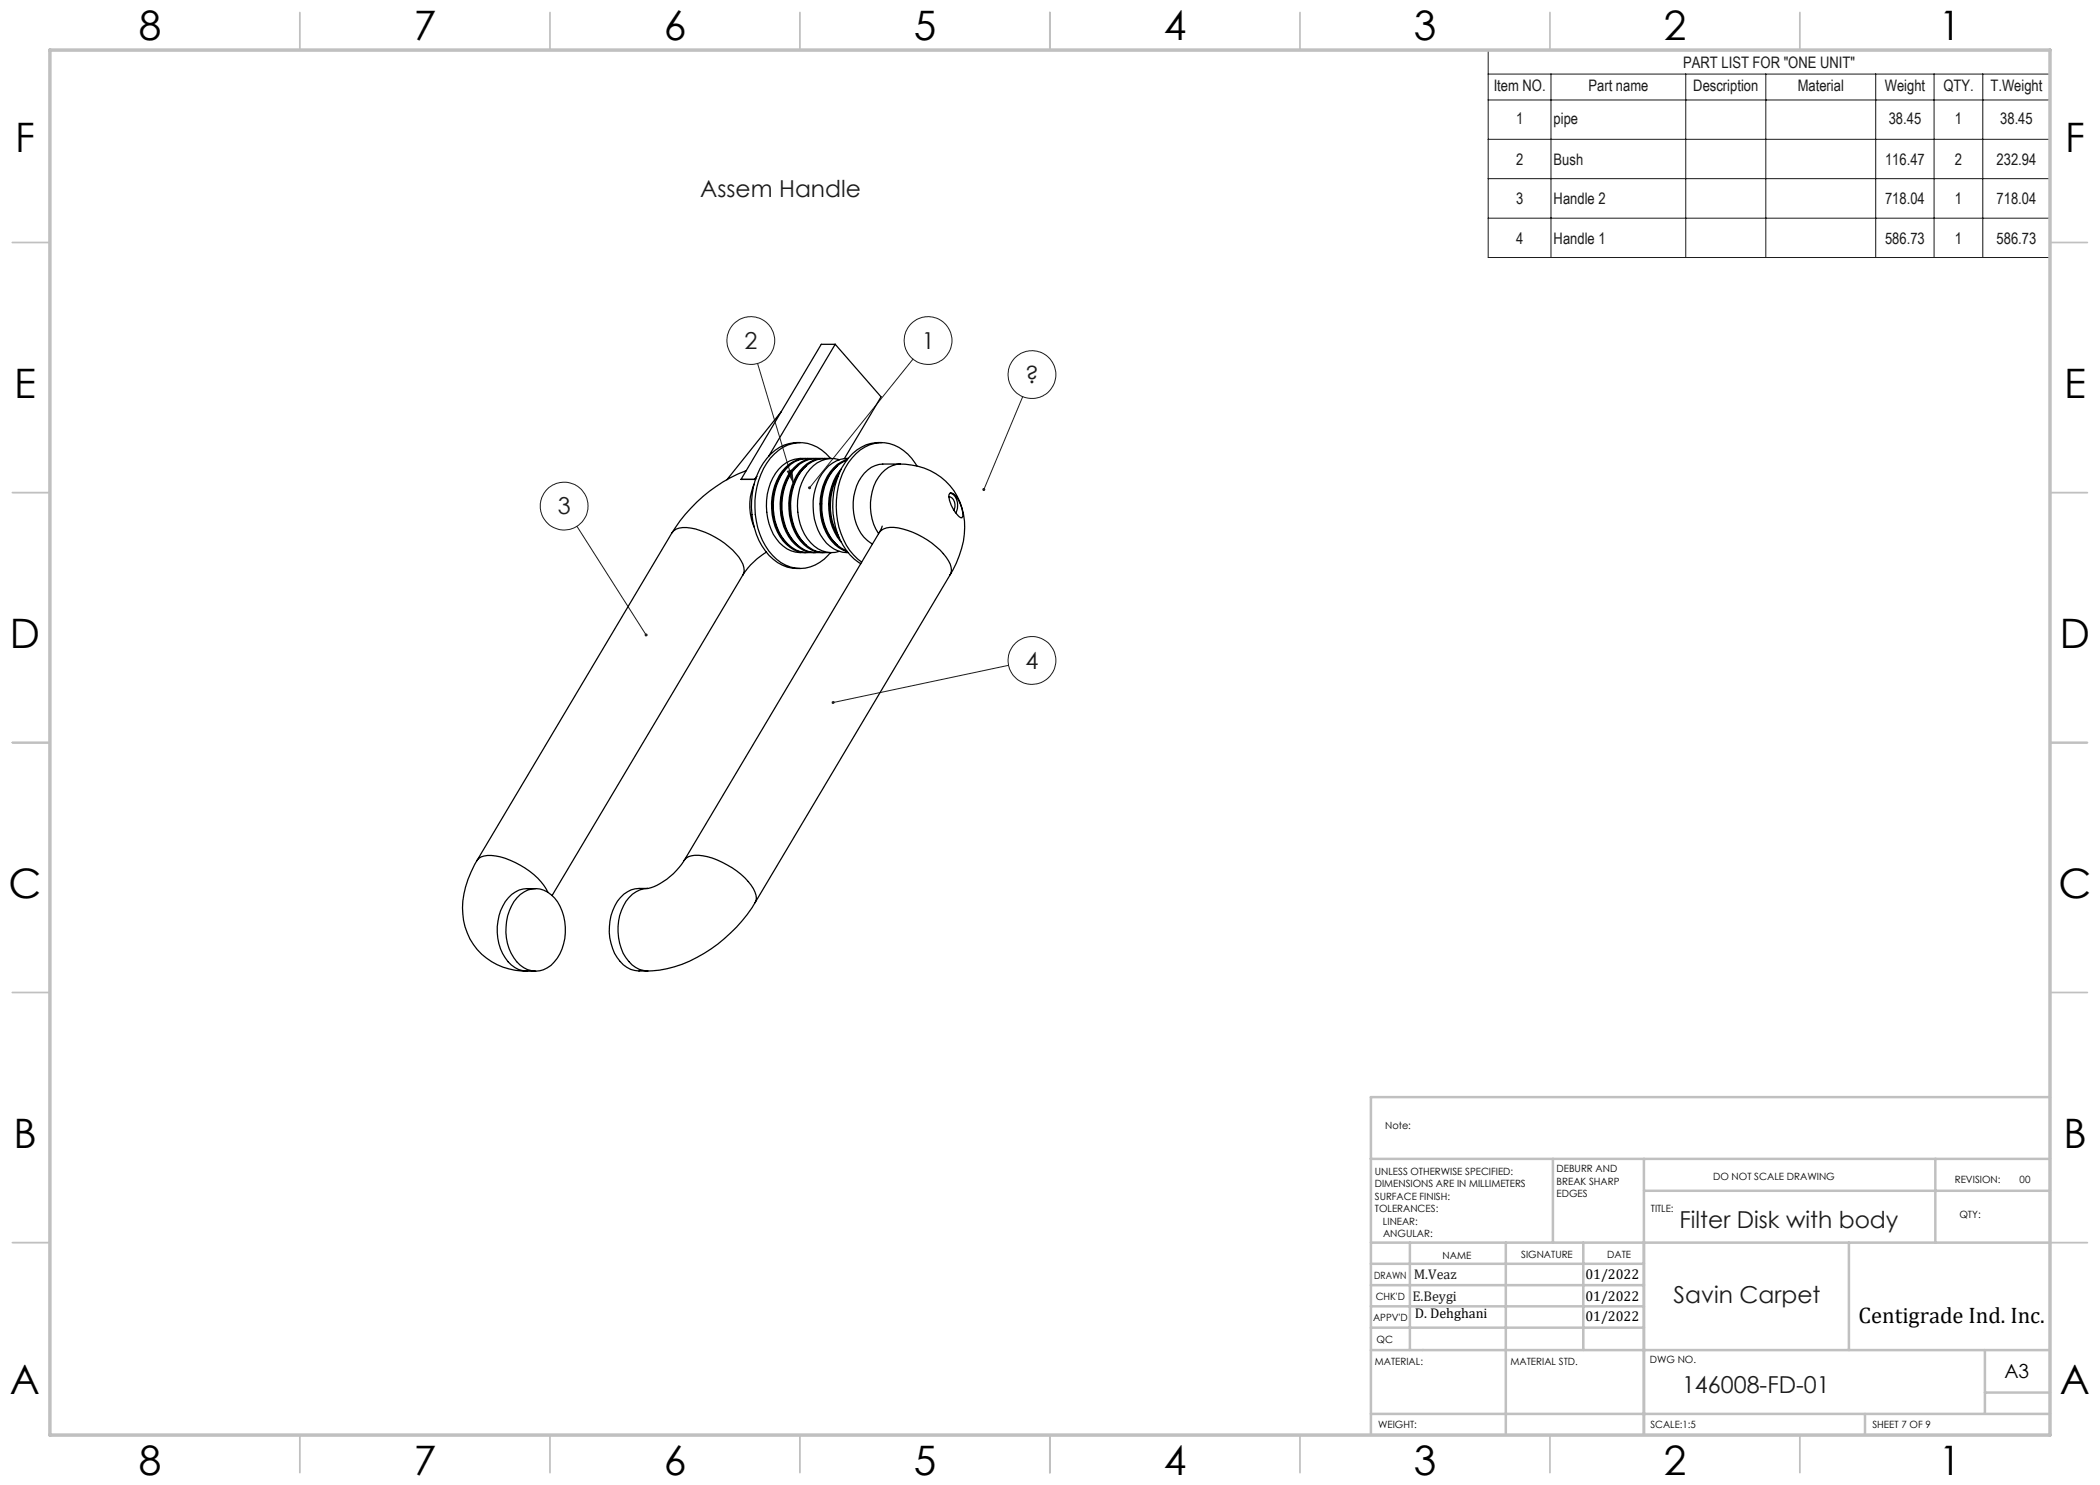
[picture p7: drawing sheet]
<svg xmlns="http://www.w3.org/2000/svg" width="420mm" height="297mm" viewBox="0 0 420 297" stroke-linecap="round" stroke-linejoin="round" font-family="sans-serif">
<g fill="none" stroke="#191924" stroke-width=".2">
<path d="M297.6 10h112.4v41.5h-112.4zM297.6 14.8h112.4M297.6 20h112.4M310.2 14.8v36.7M337.1 14.8v36.7M353.2 14.8v36.7M375.1 14.8v36.7M386.8 14.8v36.7M396.6 14.8v36.7M297.6 27.9h112.4M297.6 35.7h112.4M297.6 43.6h112.4"/>
<path d="M151.5 72.7l7.1 23.8M182.6 71.8l-20.7 25.7M204.5 79.3l-7.7 18.6M157.5 94.3l.9-.3 .2 2.5zM115.4 105.3l13.8 21.7M201.7 133.1l-35.1 7.4"/>
<circle cx="150.2" cy="68.1" r="4.8"/>
<circle cx="185.6" cy="68.1" r="4.8"/>
<circle cx="206.4" cy="74.9" r="4.8"/>
<circle cx="112.8" cy="101.2" r="4.8"/>
<circle cx="206.4" cy="132.1" r="4.8"/>
</g>
<g fill="none" stroke="#c0c0c0" stroke-width=".35">
<path d="M60 2.5v7.5M110 2.5v7.5M160 2.5v7.5M210 2.5v7.5M260 2.5v7.5M310 2.5v7.5M360 2.5v7.5M2.5 48.5h7.5M410 48.5h7.5M2.5 98.5h7.5M410 98.5h7.5M2.5 148.5h7.5"/>
<path d="M410 148.5h7.5M2.5 198.5h7.5M410 198.5h7.5M2.5 248.5h7.5M410 248.5h7.5M60 287v7.5M110 287v7.5M160 287v7.5M210 287v7.5M260 287v7.5M310 287v7.5M360 287v7.5"/>
</g>
<g fill="none" stroke="#c0c0c0" stroke-width=".5">
<path d="M410 219.4h-135.8v67.4M274.2 231.8h135.8M310.6 231.8v16.7M328.8 231.8v55.2M328.8 238.2h81.2M387.1 231.8v16.7M274.2 248.5h135.8M274.2 257h54.6M274.2 252.8h54.6M282 248.5v21.5M301.2 248.5v38.3M316.7 248.5v21.5"/>
<path d="M369.8 248.5v21.5M274.2 265.5h54.6M274.2 261.3h54.6M274.2 270h135.8M397 270v12.8M397 278.5h13M274.2 282.8h135.8M373 282.8v4.2"/>
</g>
<path d="M10 10h400v277h-400z" fill="none" stroke="#c0c0c0" stroke-width=".7"/>
<path d="M128.9 126.9l.1 .3h.4l-.2-.2 .2 .2a.31 .31 0 0 0 0-.5 .31 .31 0 0 0-.5 .2zM166.5 140.2l-.2 .4 .3-.1-.3 .1a.3 .3 0 0 0 .4 .2 .3 .3 0 0 0 .2-.4 .3 .3 0 0 0-.4-.2zM196.6 97.6l-.1 .3 .1 .2 .2-.2-.2 .3a.32 .32 0 0 0 .5-.4 .31 .31 0 0 0-.5-.2zM157.5 94.3l.9-.3 .2 2.5zM161.7 97.4v.4l.2-.3-.2 .3a.3 .3 0 0 0 .4 0 .3 .3 0 0 0 0-.5 .3 .3 0 0 0-.4 .1z" fill="#191924"/>
<g fill="none" stroke="#000" stroke-width=".25">
<path d="M167 68.9l-13.3 22.4M167 68.9l9.2 10.5-7.3 12.3M167 68.9h-2.7l-16.1 27M148.2 95.9h.1M148.2 95.9h2.8M149.2 94.2a30 30 0 0 0-14.8 12.3M150.8 96.8a10.8 10.8 0 0 0 0 8.6M151 95.9h.1M151.3 95.3l-.3 .6M156.3 82.3l-10.9 13.7M157.8 93.2a11.3 11.3 0 0 0-2.2 13 7.8 7.8 0 0 0 2.2 2.8M159.5 93.2a10.8 10.8 0 0 0-2.9 10.9 9.1 9.1 0 0 0 2.9 4.9"/>
<path d="M160.1 88.5a8 8 0 0 0-7.5 4.1 16.2 16.2 0 0 0 .5 17.6 7.9 7.9 0 0 0 7 3.5M161.1 91.7a6.8 6.8 0 0 0-7 4.9 12.2 12.2 0 0 0 1.8 11.9 6 6 0 0 0 5.2 2M161.3 93.2a10.8 10.8 0 0 0-3 10.9 9.1 9.1 0 0 0 3 4.9M161.3 91.7a6.3 6.3 0 0 0-5.9 4.4 11.7 11.7 0 0 0 1.9 12.8 5.4 5.4 0 0 0 4 1.6M162.8 91.7a6.6 6.6 0 0 0-7.1 4.4 11.8 11.8 0 0 0 1.9 12.8 6.2 6.2 0 0 0 5.2 1.6M163 91.7a6.3 6.3 0 0 0-5.9 4.4 11.7 11.7 0 0 0 1.9 12.8 5.5 5.5 0 0 0 4 1.6M164.6 91.7a6.6 6.6 0 0 0-7.2 4.4 11.8 11.8 0 0 0 1.9 12.8 6.2 6.2 0 0 0 5.3 1.6M164.7 91.7a6.3 6.3 0 0 0-5.9 4.4 11.7 11.7 0 0 0 2 12.8 5.5 5.5 0 0 0 3.9 1.6M166.1 91.7a7.3 7.3 0 0 0-12-.1 16.1 16.1 0 0 0-.4 18.6 7.3 7.3 0 0 0 10.3 2.3l.9-.7 1.2-1.3M166.3 91.7a6.6 6.6 0 0 0-7.1 4.4 11.8 11.8 0 0 0 1.9 12.8 6.2 6.2 0 0 0 5.2 1.6M167.5 93.2a10.9 10.9 0 0 0-2.9 11 9.1 9.1 0 0 0 2.9 4.8M167.7 95a12.4 12.4 0 0 0 0 12.2"/>
<path d="M167.9 94.6a11.8 11.8 0 0 0 0 13M167.9 92a5.6 5.6 0 0 0-6.5 2.6 11.9 11.9 0 0 0 .7 13.9 5.4 5.4 0 0 0 5.8 1.8M168.2 93.8a11.9 11.9 0 0 0 0 14.6M169.3 92a8.8 8.8 0 0 0-4.9 7.6 10.6 10.6 0 0 0 3.8 10l1.1 .6M169.5 91.9a7.9 7.9 0 0 0-5.2 6.5 11.3 11.3 0 0 0 2.8 10.6l1.5 1 .9 .3M169.6 91.7a6.8 6.8 0 0 0-6.2 5 11.4 11.4 0 0 0 2.7 12.6 5.5 5.5 0 0 0 3.5 1.2M176.3 88.5a8.5 8.5 0 0 0-8 5.1 16 16 0 0 0 1.7 17.4l.8 .8 1.4 .9M180.1 92.8a12.5 12.5 0 0 1 12.6 15.4 22.2 22.2 0 0 1-2.7 6.7M180.1 92.8h-3.5a6.2 6.2 0 0 0-5.3 4.4 10.6 10.6 0 0 0 1.5 10.3l1.7 1.3M180.1 92.8a6.2 6.2 0 0 0-5.3 4.4 10.8 10.8 0 0 0 .9 9.5M183.4 93.2a8.1 8.1 0 0 0-8.5-4.5 9.7 9.7 0 0 0-6.4 6.1 16.4 16.4 0 0 0 1.4 15.3l1.6 1.7 .8 .6M189.7 99.3a1.82 1.82 0 0 1 1.1 2.7"/>
<path d="M190 98.6a2.79 2.79 0 0 1 1.2 4M134.4 106.5a2.91 2.91 0 0 1 2.9-1 16 16 0 0 1 10.9 6.7 2.91 2.91 0 0 1 .4 2.8M134.4 106.5l-39 65.6M148.6 115l-38.2 64.1M153.3 110.4a15 15 0 0 0-4.7 4.6M175.9 106.5a2.98 2.98 0 0 1 2.9-1 15.4 15.4 0 0 1 11.2 7.3 2.34 2.34 0 0 1 0 2.1M175.9 106.5l-39.1 65.6M176.5 105.2l-.6 1.3M190 114.9l-39 65.6M192.3 103.5a5.4 5.4 0 0 1-2.5-4.5l.4-.4a4.4 4.4 0 0 1 2.2 3.2l.2 1.4-.2 .4M95.4 172.1a17.1 17.1 0 0 0-2.4 13.2 12.5 12.5 0 0 0 12.4 8.9M95.4 172.1a2.79 2.79 0 0 1 2.9-1 15.4 15.4 0 0 1 11.3 7.3"/>
<path d="M103.4 179.6a4.7 4.7 0 0 1 7.5 0 10.3 10.3 0 0 1-.7 13.5 4.9 4.9 0 0 1-7.4-1.5 10.5 10.5 0 0 1 .6-12zM107.1 177.7a6.1 6.1 0 0 0-4.8 1.2 10.1 10.1 0 0 0 0 14.1 4.7 4.7 0 0 0 3.1 1.2M129.5 177.7a6.1 6.1 0 0 0-4.8 1.2 10 10 0 0 0-2.2 10.8 6.1 6.1 0 0 0 7 4.5M129.5 177.7a5.9 5.9 0 0 0-5.2 4.4 10.5 10.5 0 0 0 1.5 10.2 4.8 4.8 0 0 0 3.7 1.9M136.8 172.1a12.6 12.6 0 0 1-7.3 5.6M136.8 172.1a2.79 2.79 0 0 1 2.9-1 16.1 16.1 0 0 1 11 6.6 2.91 2.91 0 0 1 .3 2.8M105.4 194.2h1.7M151 180.5a29.2 29.2 0 0 1-17.6 13.2l-1.5 .3-2.4 .2"/>
</g>
<g font-size="8.1">
<text x="27.8" y="8">8</text>
<text x="82.8" y="8">7</text>
<text x="132.8" y="8">6</text>
<text x="182.8" y="8">5</text>
<text x="232.8" y="8">4</text>
<text x="282.8" y="8">3</text>
<text x="332.8" y="8">2</text>
<text x="387.8" y="8">1</text>
<text x="3" y="30.4">F</text>
<text x="413" y="30.4">F</text>
<text x="2.8" y="79.6">E</text>
<text x="412.8" y="79.6">E</text>
<text x="2" y="129.6">D</text>
<text x="412" y="129.6">D</text>
<text x="1.7" y="179.6">C</text>
<text x="411.7" y="179.6">C</text>
<text x="2.7" y="229.6">B</text>
<text x="412.7" y="229.6">B</text>
<text x="2" y="278.9">A</text>
<text x="412" y="278.9">A</text>
<text x="27.8" y="295">8</text>
<text x="82.8" y="295">7</text>
<text x="132.8" y="295">6</text>
<text x="182.8" y="295">5</text>
<text x="232.8" y="295">4</text>
<text x="282.8" y="295">3</text>
<text x="332.8" y="295">2</text>
<text x="387.8" y="295">1</text>
</g>
<g font-size="4.7" fill="#191924">
<text x="140" y="39.4">Assem Handle</text>
<text x="148.9" y="69.7">2</text>
<text x="184.3" y="69.7">1</text>
<text x="205" y="76.5">?</text>
<text x="111.6" y="102.8">3</text>
<text x="205.1" y="133.7">4</text>
<text x="335.9" y="245.6">Filter Disk with body</text>
<text x="334.7" y="260.5">Savin Carpet</text>
<text x="336.4" y="278.5">146008-FD-01</text>
</g>
<text font-size="4.5" x="371.7" y="264.6">Centigrade Ind. Inc.</text>
<text font-size="3.9" x="400.9" y="275.5">A3</text>
<g font-size="3.2" fill="#191924">
<text x="336.6" y="13.6">PART LIST FOR &quot;ONE UNIT&quot;</text>
<text x="298.7" y="18.3">Item NO.</text>
<text x="317.7" y="18.3">Part name</text>
<text x="338.7" y="18.3">Description</text>
<text x="359.5" y="18.3">Material</text>
<text x="376.9" y="18.3">Weight</text>
<text x="388.7" y="18.3">QTY.</text>
<text x="398.1" y="18.3">T.Weight</text>
<text x="303.2" y="24.8">1</text>
<text x="310.7" y="24.8">pipe</text>
<text x="377.7" y="24.8">38.45</text>
<text x="391" y="24.8">1</text>
<text x="400" y="24.8">38.45</text>
<text x="303.2" y="33">2</text>
<text x="310.7" y="33">Bush</text>
<text x="377" y="33">116.47</text>
<text x="391" y="33">2</text>
<text x="399.3" y="33">232.94</text>
<text x="303.2" y="40.8">3</text>
<text x="310.7" y="40.8">Handle 2</text>
<text x="377" y="40.8">718.04</text>
<text x="391" y="40.8">1</text>
<text x="399.3" y="40.8">718.04</text>
<text x="303.2" y="48.7">4</text>
<text x="310.7" y="48.7">Handle 1</text>
<text x="377" y="48.7">586.73</text>
<text x="391" y="48.7">1</text>
<text x="399.3" y="48.7">586.73</text>
</g>
<g font-size="2.8" fill="#191924">
<text x="282.8" y="255.9">M.Veaz</text>
<text x="282.5" y="260.1">E.Beygi</text>
</g>
<g font-size="2.8">
<text x="317.1" y="255.9">01/2022</text>
<text x="282.9" y="263.6">D. Dehghani</text>
<text x="317.1" y="260.1">01/2022</text>
<text x="317.1" y="264.2">01/2022</text>
</g>
<g font-size="2">
<text x="277" y="225.8">Note:</text>
<text x="275" y="234.9">UNLESS OTHERWISE SPECIFIED:</text>
<text x="275" y="237.4">DIMENSIONS ARE IN MILLIMETERS</text>
<text x="275" y="239.9">SURFACE FINISH:</text>
<text x="311.3" y="234.5">DEBURR AND</text>
<text x="311.3" y="237">BREAK SHARP</text>
<text x="311.3" y="239.5">EDGES</text>
<text x="342.6" y="236">DO NOT SCALE DRAWING</text>
<text x="391" y="236.6">REVISION:</text>
<text x="403.9" y="236.6">00</text>
<text x="275" y="242.4">TOLERANCES:</text>
<text x="276.6" y="244.9">LINEAR:</text>
<text x="330.2" y="242.4">TITLE:</text>
<text x="391.9" y="243.7">QTY:</text>
<text x="276.6" y="247.4">ANGULAR:</text>
<text x="288.5" y="251.7">NAME</text>
<text x="304.2" y="251.7">SIGNATURE</text>
<text x="321.4" y="251.7">DATE</text>
<text x="274.8" y="255.9">DRAWN</text>
<text x="275.1" y="260.1">CHK'D</text>
<text x="274.6" y="264.2">APPV'D</text>
<text x="275.3" y="268.5">QC</text>
<text x="275" y="273">MATERIAL:</text>
<text x="302.1" y="273">MATERIAL STD.</text>
<text x="330" y="272.5">DWG NO.</text>
<text x="275.6" y="285.6">WEIGHT:</text>
<text x="330.1" y="285.6">SCALE:1:5</text>
<text x="374.5" y="285.6">SHEET 7 OF 9</text>
</g>
</svg>
